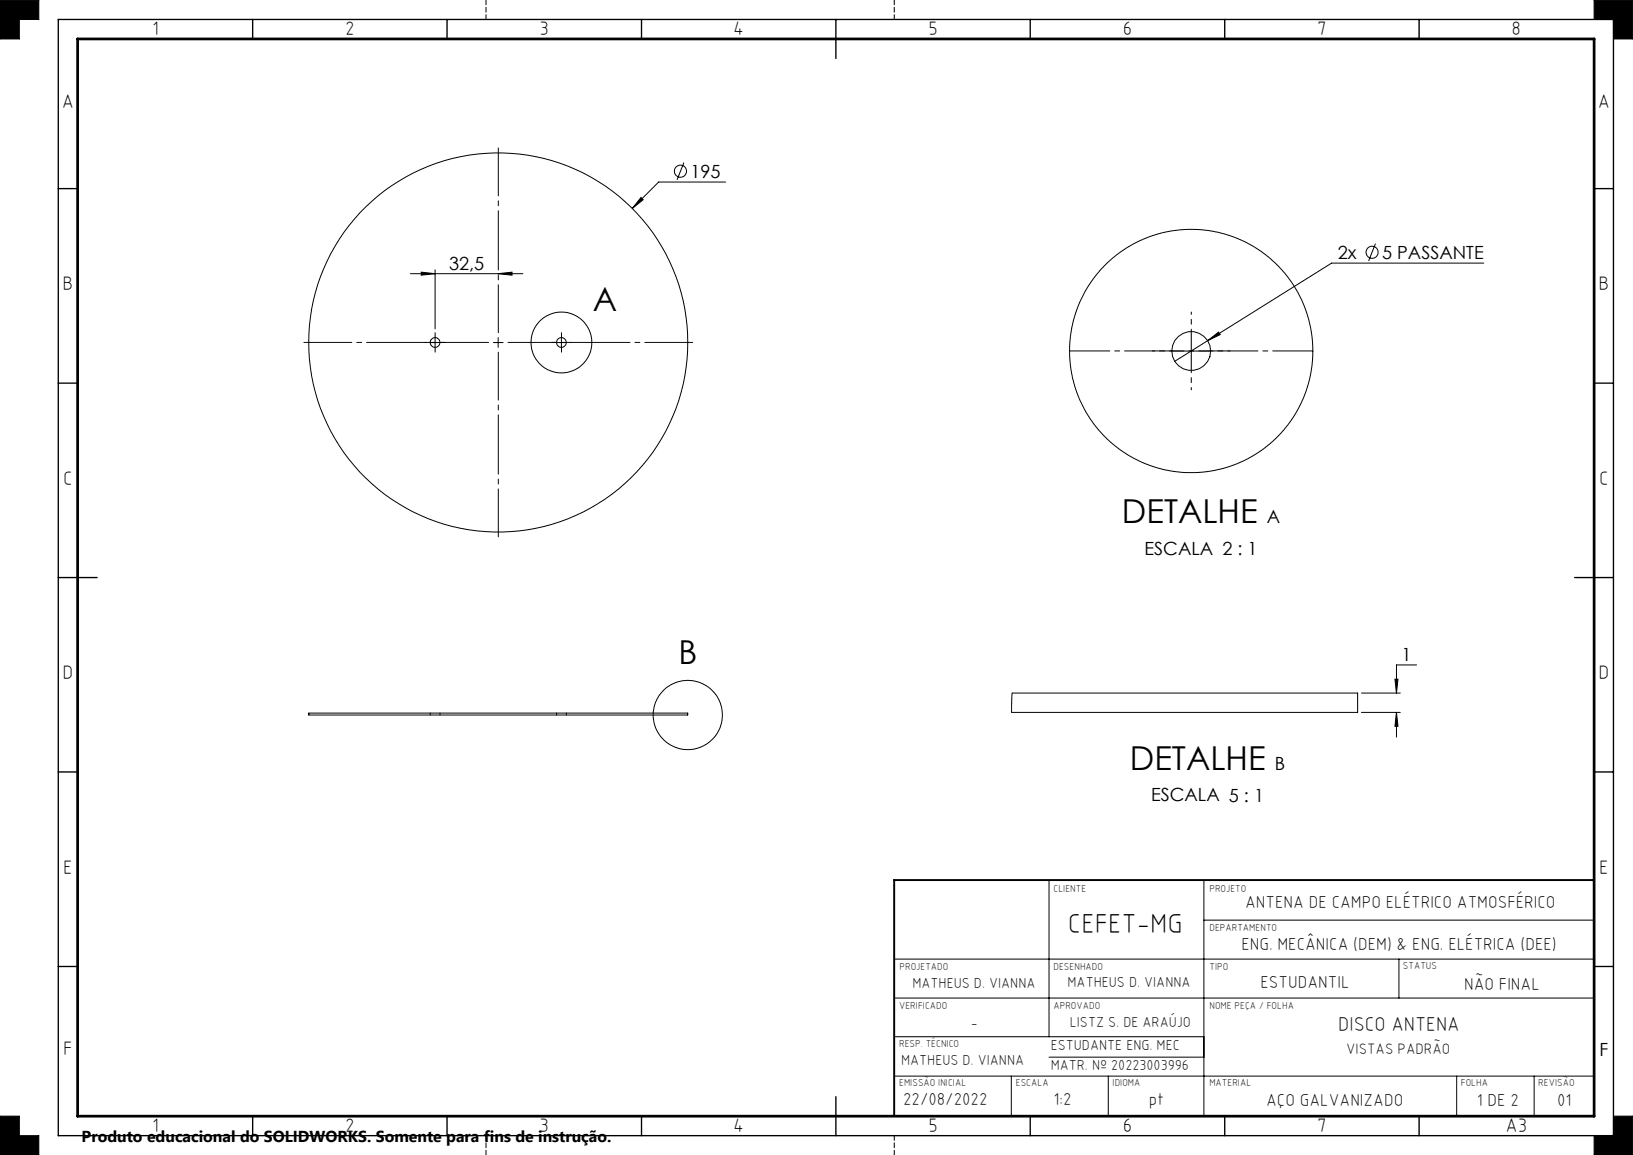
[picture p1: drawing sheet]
<svg xmlns="http://www.w3.org/2000/svg" width="420mm" height="297mm" viewBox="0 0 420 297" stroke-linecap="round" stroke-linejoin="round" font-family="sans-serif">
<g fill="none" stroke="#000" stroke-width=".26">
<path d="M0 0h10v5h-5v5h-5zM410 0h10v10h-5v-5h-5zM164.9 50.8l.5 .6-2.8 2.2zM175.9 41.8l-1.8 4.4M186.6 46.8h-17.2l-6.8 6.8M105.6 70.4h28.9M108.3 70l3.6 .4-3.6 .4zM111.9 69.4v15.2M128.1 70.4l3.6-.4v.8zM353.8 62.6l-1.8 4.5M381.6 67.7h-39.1l-31.9 19.9M110.6 88.1h2.5"/>
<path d="M111.9 86.8v2.5M126.9 88.1h2.5M128.1 86.8v2.5M143.2 88.1h2.5M144.4 86.8v2.5M301.4 90.3h10M306.4 85.3v9.9M310.6 87.6l2.8-2.2 .4 .6zM310.6 87.6l-8.5 5.3M260.3 178.2h88.9v5h-89zM350.2 178.2h10M358.8 174.7h.8l-.4 3.5z"/>
<path d="M364.3 171h-5.1v7.2M79.4 183.4h97.5v.5h-97.5zM350.2 183.2h10M359.2 183.2l.4 3.6h-.8zM359.2 183.2v6.3M269.8 226.3v40.3M309.6 226.3v60.7M309.6 236.6h100.4M230 246.6h180M230 256.6h180M359.8 246.6v10M230 276.7h180"/>
<path d="M230 266.6h79.6M260.1 276.7v10.3M269.8 271.8h39.8M285 276.7v10.3M374.7 276.7v10.3M394.6 276.7v10.3M0 287h5v5h5v5h-10zM415 287h5v10h-10v-5h5z"/>
<circle cx="175" cy="44" r="1.55"/>
<circle cx="352.9" cy="64.9" r="1.55"/>
<circle cx="111.9" cy="88.1" r="1.24"/>
<circle cx="128.1" cy="88.1" r="48.7"/>
<circle cx="144.4" cy="88.1" r="7.8"/>
<circle cx="144.4" cy="88.1" r="1.26"/>
<circle cx="306.4" cy="90.3" r="31.3"/>
<circle cx="306.4" cy="90.3" r="5"/>
<circle cx="176.9" cy="183.8" r="8.9"/>
</g>
<path d="M125 5v-5M230 5v-5M110.7 183.3v.5M113.2 183.8v-.5M143.2 183.3v.5M145.7 183.8v-.5M125 292v5M230 292v5" fill="none" stroke="#000" stroke-width=".26" stroke-dasharray="1.3 .6"/>
<g fill="none" stroke="#000" stroke-width=".35">
<path d="M15 5h400v287h-400zM65 5v5M115 5v5M165 5v5M215 5v10M265 5v5M315 5v5M365 5v5M15 48.5h5M410 48.5h5M15 98.5h5M410 98.5h5"/>
<path d="M15 148.5h10M405 148.5h10M15 198.5h5M410 198.5h5M15 248.5h5M410 248.5h5M65 287v5M115 287v5M165 287v5M215 282v10M265 287v5M315 287v5"/>
<path d="M365 287v5"/>
</g>
<path d="M410 226.3h-180v60.7" fill="none" stroke="#000" stroke-width=".5"/>
<path d="M20 10h390v277h-390z" fill="none" stroke="#000" stroke-width=".7"/>
<path d="M0 287v10h10v-5h-5v-5zM415 287h5v10h-10v-5h5zM410 0h10v10h-5v-5h-5zM0 0v10h5v-5h5v-5z" fill-rule="evenodd" fill="#000"/>
<path d="M275.1 90.2h62.6" fill="none" stroke="#000" stroke-width=".26" stroke-dasharray="15.2 1.3 1.3 1.3" stroke-dashoffset="4.9"/>
<path d="M301.4 90.2h-5M306.4 85.2v-5M306.4 95.2v5M311.4 90.2h5" fill="none" stroke="#000" stroke-width=".26" stroke-dasharray="15.2 1.3 1.3 1.3" stroke-dashoffset="14.6"/>
<path d="M125.7 88.1h-47.5M128.2 85.6v-47.5M128.2 90.6v47.5M130.7 88.1h47.5" fill="none" stroke="#000" stroke-width=".26" stroke-dasharray="15.2 1.3 1.3 1.3" stroke-dashoffset="2.9"/>
<path d="M110.7 88.1h-1.3M111.9 86.8v-1.2M111.9 89.3v1.3M113.2 88.1h1.2M143.2 88.1h-1.3M144.4 86.8v-1.2M144.4 89.3v1.3M145.7 88.1h1.2" fill="none" stroke="#000" stroke-width=".26" stroke-dasharray="15.2 1.3 1.3 1.3"/>
<path d="M164.9 50.8l-2.3 2.8 2.8-2.2zM108.3 70l3.6 .4-3.6 .4zM128.1 70.4l3.6-.4v.8zM359.2 183.2l.4 3.6h-.8zM358.8 174.7h.8l-.4 3.5zM310.6 87.6l3.2-1.6-.4-.6z" fill="#000"/>
<g font-size="8.5">
<text x="152.5" y="79.9">A</text>
<text x="288.5" y="134.5">DETALHE</text>
<text x="174.5" y="170.7">B</text>
<text x="290.6" y="197.9">DETALHE</text>
</g>
<text font-size="7.1" x="274.7" y="239.8">CEFET-MG</text>
<text font-size="5.1" x="344.2" y="265">DISCO ANTENA</text>
<g font-size="5">
<text x="39.1" y="9.1">1</text>
<text x="88.8" y="9.1">2</text>
<text x="138.8" y="9.1">3</text>
<text x="188.6" y="9.1">4</text>
<text x="238.8" y="9.1">5</text>
<text x="288.8" y="9.1">6</text>
<text x="338.8" y="9.1">7</text>
<text x="388.8" y="9.1">8</text>
<text x="15.9" y="27.9">A</text>
<text x="410.9" y="27.9">A</text>
<text x="16.1" y="74.6">B</text>
<text x="411.1" y="74.6">B</text>
<text x="16.3" y="124.6">C</text>
<text x="411.3" y="124.6">C</text>
<text x="16.1" y="174.6">D</text>
<text x="411.1" y="174.6">D</text>
<text x="16.3" y="224.6">E</text>
<text x="411.3" y="224.6">E</text>
<text x="16.3" y="271.4">F</text>
<text x="39.1" y="291.1">1</text>
<text x="88.8" y="291.1">2</text>
<text x="138.8" y="291.1">3</text>
<text x="188.6" y="291.1">4</text>
<text x="238.8" y="291.1">5</text>
<text x="288.8" y="291.1">6</text>
<text x="338.8" y="291.1">7</text>
<text x="387.2" y="291.1">A3</text>
</g>
<g font-size="4.7">
<text x="177.6" y="45.7">195</text>
<text x="115.5" y="69.3">32,5</text>
<text x="344.1" y="66.6">2x</text>
<text x="355.5" y="66.6">5 PASSANTE</text>
<text x="325.8" y="134.5">A</text>
<text x="294.4" y="142.7">ESCALA 2 : 1</text>
<text x="360.5" y="170">1</text>
<text x="327.9" y="197.9">B</text>
<text x="296" y="206.1">ESCALA 5 : 1</text>
<text x="411.4" y="271.5">F</text>
</g>
<g font-size="4.4">
<text x="320.2" y="233.6">ANTENA DE CAMPO ELÉTRICO ATMOSFÉRICO</text>
<text x="319.3" y="244.2">ENG. MECÂNICA (DEM) &amp; ENG. ELÉTRICA (DEE)</text>
<text x="324.2" y="254">ESTUDANTIL</text>
<text x="376.5" y="254.5">NÃO FINAL</text>
<text x="232.3" y="284.1">22/08/2022</text>
<text x="271" y="284.3">1:2</text>
<text x="295.5" y="284.1">pt</text>
<text x="325.6" y="284.3">AÇO GALVANIZADO</text>
<text x="379.8" y="284.5">1 DE 2</text>
<text x="400.5" y="284.3">01</text>
</g>
<text font-size="4.1" x="21" y="293.7">Produto educacional do SOLIDWORKS. Somente para fins de instrução.</text>
<text font-size="3.9" x="346.2" y="271.1">VISTAS PADRÃO</text>
<g font-size="3.7">
<text x="234.7" y="254.1">MATHEUS D. VIANNA</text>
<text x="274.6" y="253.8">MATHEUS D. VIANNA</text>
<text x="249.7" y="264.3">-</text>
<text x="270.2" y="269.9">ESTUDANTE ENG. MEC</text>
<text x="275.2" y="264.1">LISTZ S. DE ARAÚJO</text>
<text x="231.7" y="273.9">MATHEUS D. VIANNA</text>
<text x="270.2" y="275.2">MATR. Nº 20223003996</text>
</g>
<g font-size="2.6">
<text x="271" y="229.3">CLIENTE</text>
<text x="311.1" y="229.3">PROJETO</text>
<text x="311.1" y="239.3">DEPARTAMENTO</text>
<text x="231.4" y="249.4">PROJETADO</text>
<text x="271" y="249.5">DESENHADO</text>
<text x="311.1" y="249.5">TIPO</text>
<text x="360.8" y="249.2">STATUS</text>
<text x="231.3" y="259.5">VERIFICADO</text>
<text x="271" y="259.5">APROVADO</text>
<text x="311.1" y="259.4">NOME PEÇA / FOLHA</text>
<text x="231.3" y="269.2">RESP. TÉCNICO</text>
<text x="231.3" y="279.3">EMISSÃO INICIAL</text>
<text x="261.3" y="279.3">ESCALA</text>
<text x="286.2" y="279.3">IDIOMA</text>
<text x="311" y="279.3">MATERIAL</text>
<text x="375.7" y="279.3">FOLHA</text>
<text x="395.6" y="279.3">REVISÃO</text>
</g>
</svg>
